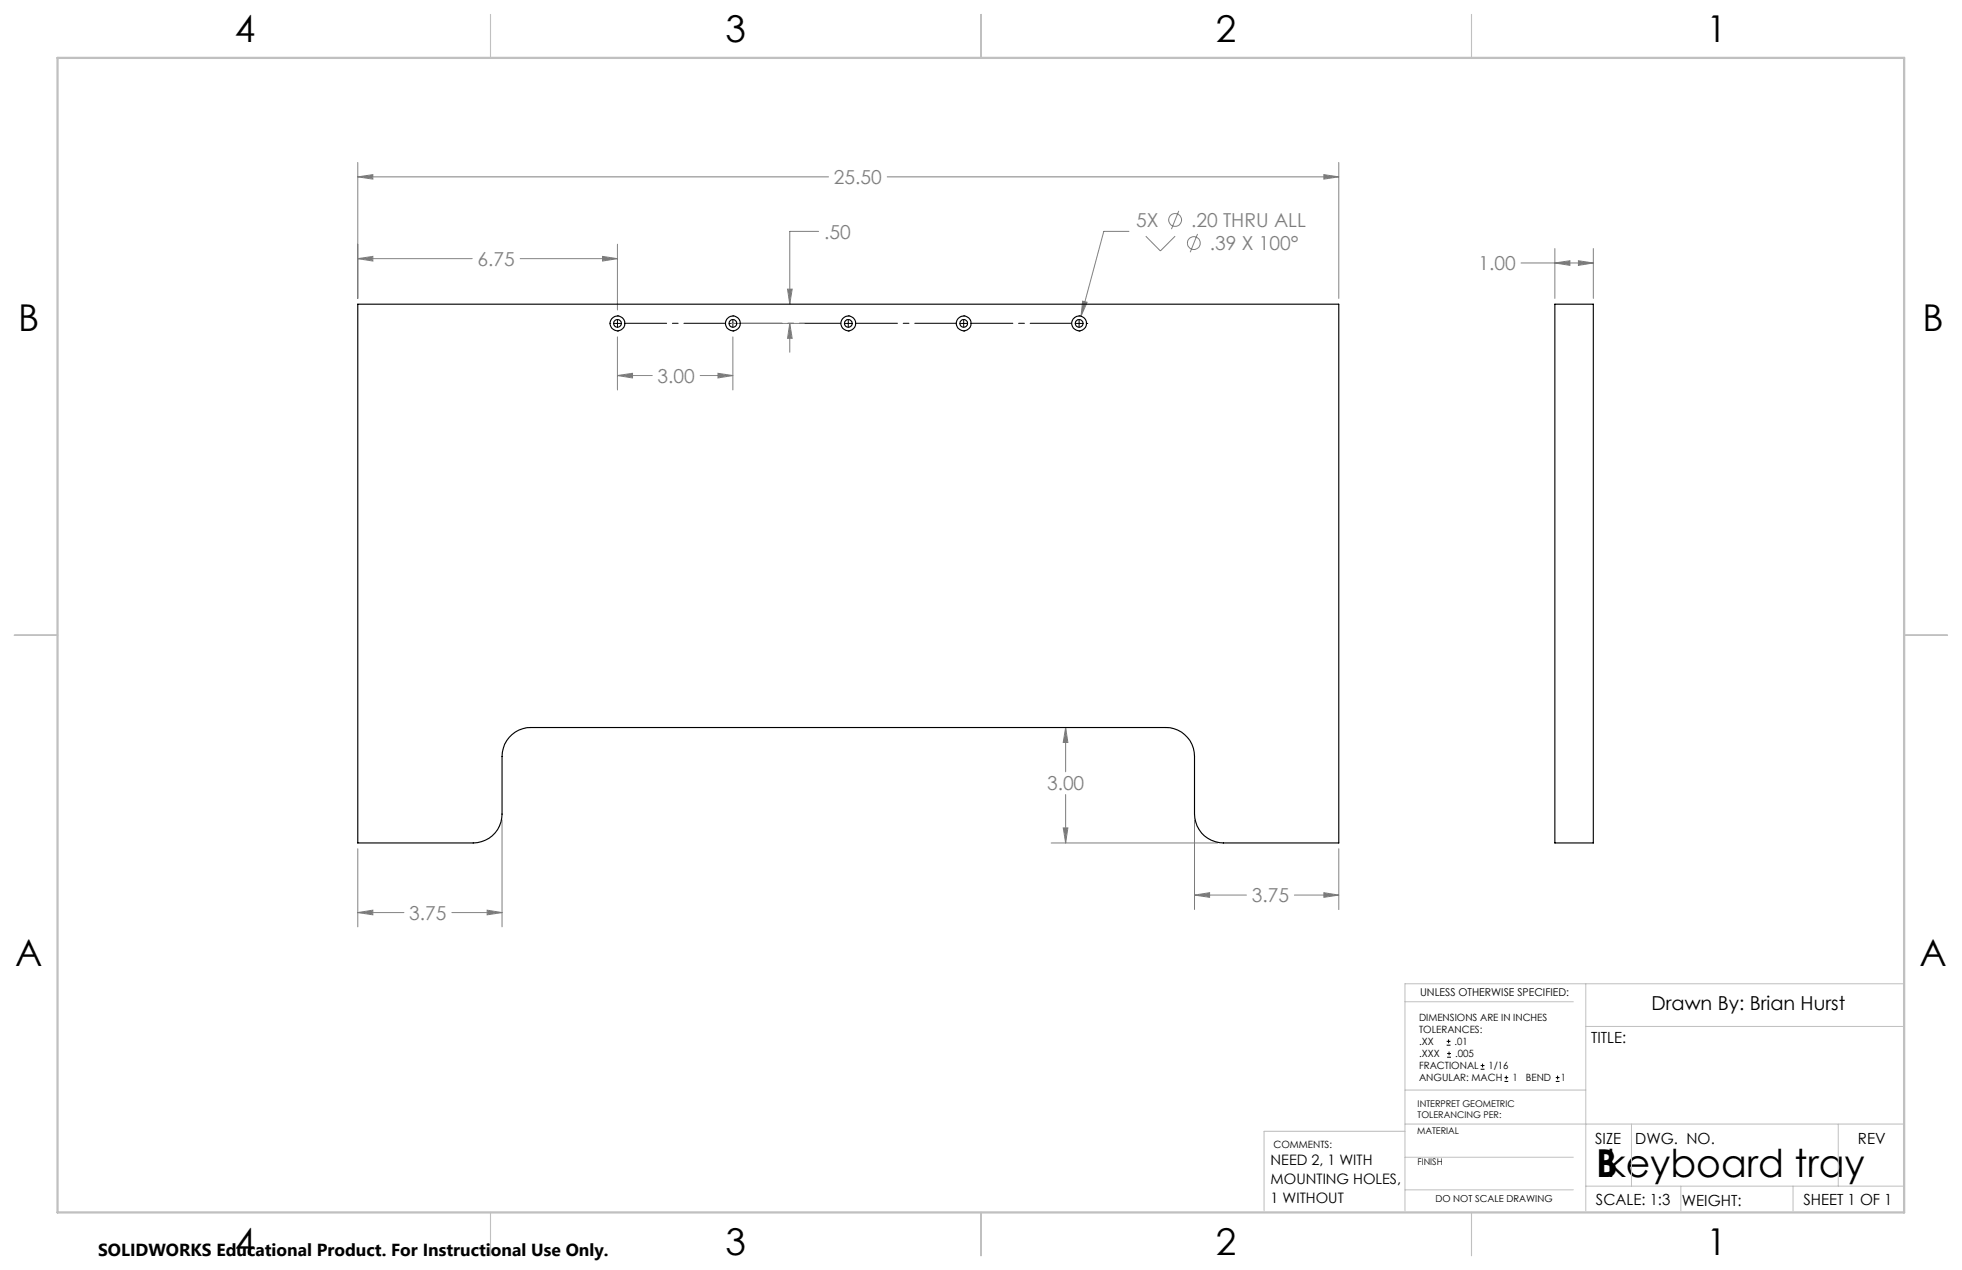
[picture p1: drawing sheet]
<svg xmlns="http://www.w3.org/2000/svg" width="432mm" height="279mm" viewBox="0 0 432 279" stroke-linecap="round" stroke-linejoin="round" font-family="sans-serif">
<g fill="none" stroke="#808080" stroke-width=".22">
<path d="M78.7 38.9l3.4-.5v1zM78.7 35.7v30M78.7 38.9h103.7M195.3 38.9h99.3M291.4 38.4l3.2 .5-3.2 .5zM294.6 35.7v30M78.7 56.9l3.4-.5v1zM78.7 56.9h25.2M114.5 56.9h21.4M132.6 56.4l3.3 .5-3.3 .5zM135.9 53.7v14.5M180.2 50.9h-6.4v16"/>
<path d="M248.5 50.9h-5.6l-5 18.7M252.2 52l3.2 3.2 3.2-3.2M259.4 46.4l-1.6 4M263.6 51.5l-1.7 4M334.8 57.9h15.9M342.2 57.9l3.3-.5v1zM342.2 54.7v11M347.4 57.4l3.3 .5-3.3 .5zM350.7 54.7v11M135.9 74.1v11.7M160.9 71.2h16.1M161.3 74.1v11.7"/>
<path d="M173.3 63.6h1l-.5 3.3zM173.8 71.2l.5 3.2h-1zM173.8 71.2v6.3M238.3 66.3l1 .2-1.4 3.1zM135.9 82.6l3.3-.5v1zM135.9 82.6h7.6M154.1 82.6h7.2M158 82.1l3.3 .5-3.3 .5zM234.5 160.1l.5 3.2h-1zM234.5 160.1v9.7M234.5 174.8v10.7M78.7 186.7v17.2"/>
<path d="M110.5 180.4v23.5M231.4 185.5h36.6M234 182.1h1l-.5 3.4zM262.9 196.9l3.3-.5v1zM262.9 180.4v19.7M262.9 196.9h11.4M284.9 196.9h9.7M291.4 196.4l3.2 .5-3.2 .5zM294.6 186.7v13.4M78.7 200.8l3.4-.6v1.1zM78.7 200.8h10.2M99.4 200.8h11.1"/>
<path d="M107.2 200.2l3.3 .6-3.3 .5z"/>
<circle cx="258.6" cy="48.4" r="1.42"/>
<circle cx="262.7" cy="53.5" r="1.41"/>
</g>
<g fill="none" stroke="#000" stroke-width=".22">
<path d="M134.2 71.2h.1M135 71.2h1.7M135.9 69.5h.1M135.9 72.8h.1M135.9 70.3v1.7M160.4 71.2h1.7M161.3 69.5h.1M161.3 72.8h.1M161.3 70.3v1.7M185.8 71.2h1.7M186.7 69.5h.1M186.7 72.8h.1"/>
<path d="M186.7 70.3v1.7M211.2 71.2h1.7M212.1 69.5h.1M212.1 72.8h.1M212.1 70.3v1.7M236.6 71.2h1.7M237.5 69.5h.1M237.5 72.8h.1M237.5 70.3v1.7M239.2 71.2h.1M318.4 229.9h.8M318.4 229.1h.8"/>
<path d="M318.5 232.6h.8M318.5 231.8h.8M318.8 228.7v.8M318.9 231.4v.8M325.9 235.2h.8M325.9 234.4h.8M326.3 234v.8M331.1 237.9h.8M331.1 237.1h.8M331.5 236.6v.9M342.4 237.9h.8M342.4 237.1h.8"/>
<path d="M342.8 236.6v.9"/>
</g>
<path d="M137.6 71.1h22M163 71.1h22M188.4 71.1h22M213.8 71.1h22" fill="none" stroke="#000" stroke-width=".22" stroke-dasharray="15.2 1.3 1.3 1.3" stroke-dashoffset="6.1"/>
<g fill="none" stroke="#c0c0c0" stroke-width=".22">
<path d="M349 216.4v50M419.1 216.4h-109.9v50M309.2 220.4h37.1M309.2 239.8h39.8M349 225.8h70.1M309.2 248.9h-31v17.5M309.2 247.3h109.9M309.2 254.6h37.1M359.1 247.3v13.6M404.6 247.3v13.6M309.2 261.8h37.1M349 260.9h70.1"/>
<path d="M369.9 260.9v5.5M394.6 260.9v5.5"/>
</g>
<path d="M108 3.2v9.5M215.9 3.2v9.5M323.8 3.2v9.5M3.1 139.7h9.6M419.1 139.7h9.5M108 266.7v9.6M215.9 266.7v9.6M323.8 266.7v9.6" fill="none" stroke="#c0c0c0" stroke-width=".25"/>
<path d="M12.7 12.7h406.4v254h-406.4z" fill="none" stroke="#c0c0c0" stroke-width=".5"/>
<path d="M291.4 38.4l3.2 .5-3.2 .5zM78.7 38.9l3.4-.5v1zM78.7 200.8l3.4-.6v1.1zM107.2 200.2l3.3 .6-3.3 .5zM262.9 196.9l3.3-.5v1zM291.4 196.4l3.2 .5-3.2 .5zM234 182.1h1l-.5 3.4zM234.5 160.1l.5 3.2h-1zM173.8 71.2l.5 3.2h-1zM173.3 63.6h1l-.5 3.3zM132.6 56.4l3.3 .5-3.3 .5zM78.7 56.9l3.4-.5v1zM135.9 82.6l3.3-.5v1zM158 82.1l3.3 .5-3.3 .5zM238.3 66.3l-.4 3.3 1.4-3.1zM342.2 57.9l3.3-.5v1zM347.4 57.4l3.3 .5-3.3 .5z" fill="#808080"/>
<g fill="none" stroke="#000" stroke-width=".25">
<path d="M78.7 66.9h215.9v118.6h-25.4a6.3 6.3 0 0 1-6.3-6.4v-12.7a6.3 6.3 0 0 0-6.4-6.3h-139.7a6.3 6.3 0 0 0-6.3 6.3v12.7a6.3 6.3 0 0 1-6.4 6.4h-25.4zM342.2 66.9h8.5v118.6h-8.5z"/>
<circle cx="135.9" cy="71.1" r=".85"/>
<circle cx="135.9" cy="71.1" r="1.62"/>
<circle cx="161.3" cy="71.1" r=".85"/>
<circle cx="161.3" cy="71.1" r="1.62"/>
<circle cx="186.7" cy="71.1" r=".85"/>
<circle cx="186.7" cy="71.1" r="1.62"/>
<circle cx="212.1" cy="71.1" r=".85"/>
<circle cx="212.1" cy="71.1" r="1.62"/>
<circle cx="237.5" cy="71.1" r=".85"/>
<circle cx="237.5" cy="71.1" r="1.62"/>
</g>
<text font-size="8.5" x="351.3" y="259">Bkeyboard tray</text>
<g font-size="8.1">
<text x="51.7" y="9.3">4</text>
<text x="159.7" y="9.3">3</text>
<text x="267.6" y="9.3">2</text>
<text x="375.6" y="9.3">1</text>
<text x="4" y="72.8">B</text>
<text x="423.1" y="72.8">B</text>
<text x="3.3" y="212.5">A</text>
<text x="422.4" y="212.5">A</text>
<text x="51.7" y="276">4</text>
<text x="159.7" y="276">3</text>
<text x="267.6" y="276">2</text>
<text x="375.6" y="276">1</text>
</g>
<g font-size="4.2" fill="#808080">
<text x="183.5" y="40.5">25.50</text>
<text x="181.4" y="52.5">.50</text>
<text x="250.1" y="49.9">5X</text>
<text x="262.1" y="49.9">.20 THRU ALL</text>
<text x="105.1" y="58.5">6.75</text>
<text x="266.3" y="55">.39 X 100°</text>
<text x="325.4" y="59.5">1.00</text>
<text x="144.7" y="84.2">3.00</text>
<text x="230.4" y="173.9">3.00</text>
<text x="90.1" y="202.3">3.75</text>
<text x="275.5" y="198.5">3.75</text>
</g>
<text font-size="4.2" x="363.4" y="222.3">Drawn By: Brian Hurst</text>
<text font-size="3.8" x="21.6" y="276.3">SOLIDWORKS Educational Product. For Instructional Use Only.</text>
<g font-size="3.4">
<text x="350.2" y="229.5">TITLE:</text>
<text x="351.1" y="251.6">SIZE</text>
<text x="359.9" y="251.6">DWG. NO.</text>
<text x="408.9" y="251.7">REV</text>
<text x="351.2" y="265.2">SCALE: 1:3</text>
<text x="370.1" y="265.3">WEIGHT:</text>
<text x="396.9" y="265.2">SHEET 1 OF 1</text>
</g>
<g font-size="3.2">
<text x="279.6" y="256.3">NEED 2, 1 WITH</text>
<text x="279.6" y="260.5">MOUNTING HOLES,</text>
<text x="279.6" y="264.7">1 WITHOUT</text>
</g>
<text font-size="2.4" x="312.5" y="219">UNLESS OTHERWISE SPECIFIED:</text>
<g font-size="2.2">
<text x="312.3" y="224.6">DIMENSIONS ARE IN INCHES</text>
<text x="312.3" y="227.3">TOLERANCES:</text>
<text x="312.3" y="229.9">.XX</text>
<text x="312.3" y="232.6">.XXX</text>
<text x="320.1" y="229.9">.01</text>
<text x="320.2" y="232.6">.005</text>
<text x="312.3" y="235.2">FRACTIONAL</text>
<text x="312.3" y="237.9">ANGULAR: MACH</text>
<text x="327.6" y="235.2">1/16</text>
<text x="332.8" y="237.9">1</text>
<text x="335.8" y="237.9">BEND</text>
<text x="343.5" y="237.9">1</text>
<text x="280.3" y="252.6">COMMENTS:</text>
</g>
<text font-size="2.1" x="315.9" y="264.5">DO NOT SCALE DRAWING</text>
<g font-size="2">
<text x="312" y="243.5">INTERPRET GEOMETRIC</text>
<text x="312" y="246">TOLERANCING PER:</text>
<text x="311.9" y="249.5">MATERIAL</text>
<text x="311.9" y="256.3">FINISH</text>
</g>
</svg>
